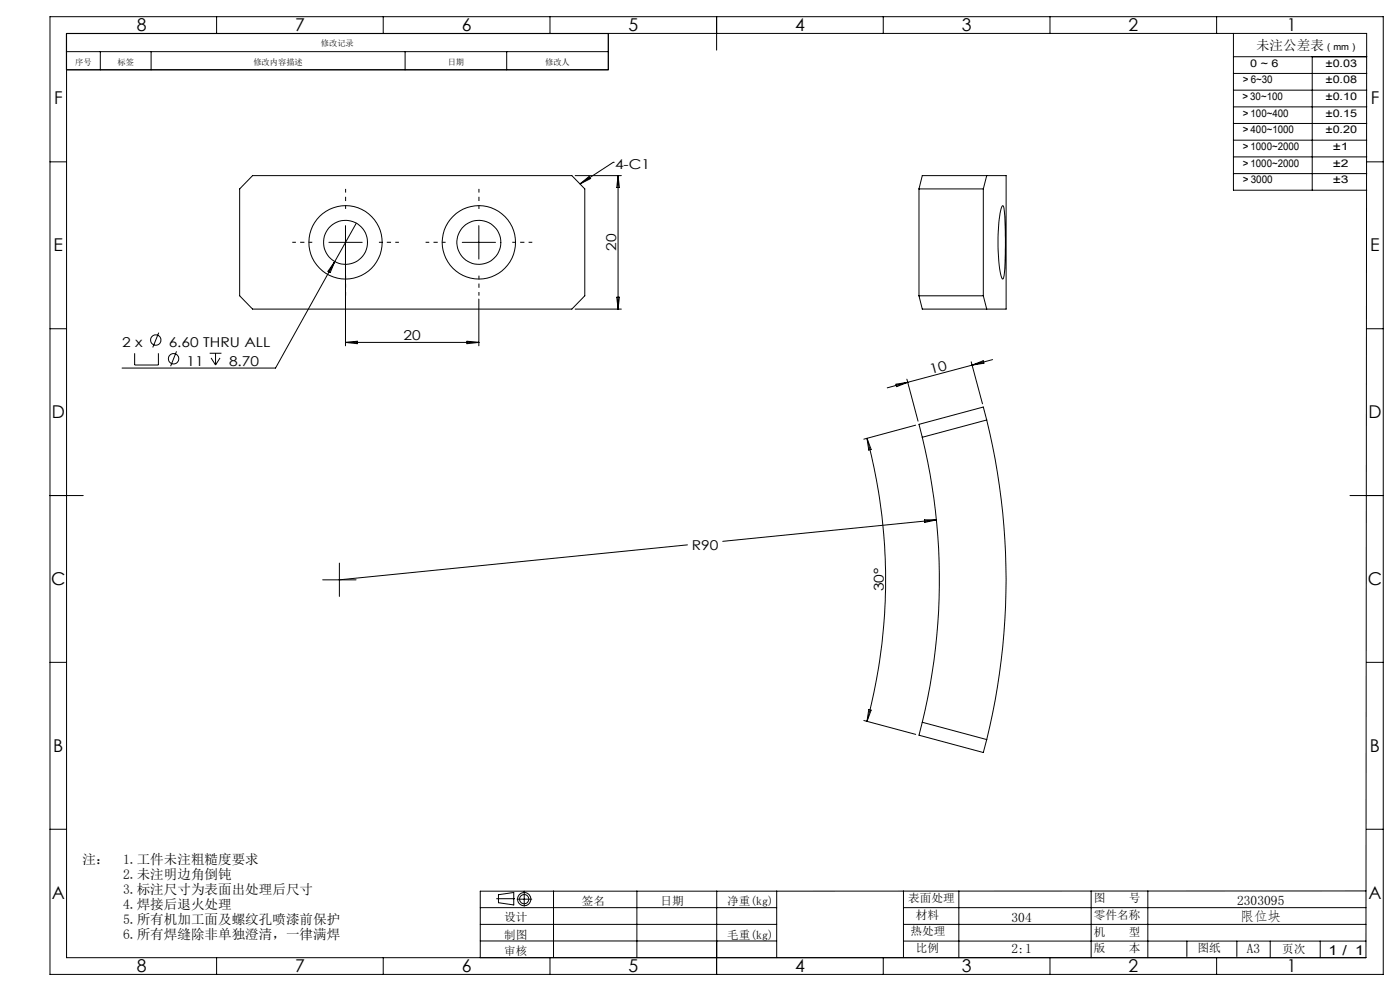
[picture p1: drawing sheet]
<svg xmlns="http://www.w3.org/2000/svg" width="420mm" height="297mm" viewBox="0 0 420 297" stroke-linecap="round" stroke-linejoin="round" font-family="sans-serif">
<g fill="none" stroke="#000" stroke-width=".3">
<path d="M15 5h400v287h-400zM19.9 15.5h162.6M20 10h390l-.2 277h-389.8zM30.1 15.5v5.4M45.3 15.5v5.4M65 5v5M115 5v5M121.5 15.5v5.4M152 15.5v5.4M165 5v5M182.5 10.1v10.8h-162.6M215 5v10"/>
<path d="M265 5v5M315 5v5M365 5v5M370 17h40M370 10v47h40M393.7 17v40M370 22h40M370 27h40M370 32h40M370 37h40M15 48.5h5M75.8 52.6h95.8l3.8 4v32l-3.8 4h-95.8l-3.9-4v-32z"/>
<path d="M172.5 52.6h13.9M174 55.1l2.7-2.2 .5 .6zM184 48.6h.1M184 48.6l-10 6.5M185.4 52.6v40M185.4 52.6l.4 3.6h-.8zM275.7 56.6v32M275.7 56.6h19.3M295 56.6v32M296 52.6h5.8v40h-5.8M296 52.6l-1 4M296 52.6h-19.3l-1 4"/>
<path d="M370 42h40M370 47h40M370 52h40M410 48.5h5M98.7 72.6h10M100.4 78.4l-17.7 31.9h-46.1M100.4 78.4l-1.3 3.3-.7-.4zM103.6 67.6v36M106.9 66.9l-6.5 11.5M138.7 72.6h10M143.7 67.6v10M300.7 61.7l.1-.1a14.3 14.3 0 0 1 .8 6.4 93.2 93.2 0 0 1-.5 15.4l-.3 .2a12.7 12.7 0 0 1-1.2-6.3 46.7 46.7 0 0 1 1-15.4z"/>
<path d="M15 98.5h5M47.6 99.7l-1.8 4.4M143.7 89.6v14M172.5 92.6h13.9M185 89.1h.8l-.4 3.5zM275.7 88.6h19.3M275.7 88.6l1 4h19.3M295 88.6l1 4M410 98.5h5M40.4 105.9v3.5h7.1v-3.5M53 105.3l-1.8 4.4M62.9 105.9h3.5"/>
<path d="M63.3 107.3l1.4 2.1M64.7 105.9v3.5M66 107.3l-1.3 2.1M103.6 102.6h40.1M103.6 102.6l3.6-.3v.7zM140.1 102.3l3.6 .3-3.6 .4zM268.8 115.1l3.5-.5-3.3 1.3zM272.1 113.6l3.3 12.6M272.3 114.6l-6.1 1.6M291.4 108.4l3.3 12.6M291.6 109.4l-19.3 5.2M291.6 109.4l3.4-1.3 .2 .8z"/>
<path d="M297.8 107.8l-6.2 1.6M260.1 131.4a164 164 0 0 1 0 84.8M260.1 131.4l1.2 3.3-.7 .2zM274.7 127.4l-15.5 4.2M276.7 131.1a180.5 180.5 0 0 1 0 85.4M296 125.9a199.9 199.9 0 0 1 0 95.7M296 125.9l-19.3 5.2M296 125.9l-1-3.9-19.3 5.2 1 3.9M15 148.5h10M277.4 155.8h3.5l-3.5 .8zM280.9 155.8l-64.1 6.4M405 148.5h10"/>
<path d="M96.8 173.8h10M101.8 168.8v9.9M206.2 163.3l-104.4 10.5M15 198.5h5M410 198.5h5M259.2 215.9l15.5 4.2M260.6 212.7l.7 .1-1.2 3.4zM276.7 216.5l19.3 5.1M276.7 216.5l-1 3.8 19.3 5.2 1-3.9M15 248.5h5M410 248.5h5M144.1 272h88.9"/>
<path d="M144.1 277h88.9M149 269.3h5.4M149.5 268.1l4.6-.6v3.7l-4.6-.7zM155.1 269.5h4.4M157.3 267.1v4.5M166.1 267v20M191.1 267v20M215 267.1v19.9M233 267v20M271 272h138.8M271 277h138.8M271 267v20"/>
<path d="M287.7 267v20M327.3 267v20M344.3 267v20M409.8 267l-265.7 .1v19.9M65 287v5M115 287v5M144.1 282h88.9M165 287v5M215 282v10M265 287v5M271 282h138.8M315 287v5"/>
<path d="M356.1 282v4.7M365 287v5M371.1 282v4.7M381.1 282v5M396.1 282v5"/>
<circle cx="103.7" cy="72.6" r="6.6"/>
<circle cx="103.7" cy="72.6" r="11"/>
<circle cx="143.7" cy="72.6" r="6.6"/>
<circle cx="143.7" cy="72.6" r="11"/>
<circle cx="46.7" cy="101.9" r="1.55"/>
<circle cx="52.1" cy="107.5" r="1.55"/>
<circle cx="157.3" cy="269.5" r="1.38"/>
<circle cx="157.3" cy="269.5" r="1.99"/>
</g>
<path d="M93.7 72.6h-6M103.7 62.6v-6M113.7 72.6h6M133.7 72.6h-6M143.7 62.6v-6M153.7 72.6h6M103.7 82.6v6M143.7 82.6v6" fill="none" stroke="#000" stroke-width=".3" stroke-dasharray="30.5 1.3 1.3 1.3" stroke-dashoffset="29.4" stroke-linecap="butt"/>
<path d="M174 55.1l2.7-2.2 .5 .6z" fill="#000"/>
<g font-size="5.3">
<text x="41" y="9.3">8</text>
<text x="88.5" y="9.3">7</text>
<text x="138.5" y="9.3">6</text>
<text x="188.5" y="9.3">5</text>
<text x="238.5" y="9.3">4</text>
<text x="288.5" y="9.3">3</text>
<text x="338.5" y="9.3">2</text>
<text x="386" y="9.3">1</text>
<text x="16.2" y="31.1">F</text>
<text x="411.2" y="31.1">F</text>
<text x="16.1" y="75.3">E</text>
<text x="411.1" y="75.3">E</text>
<text x="15.5" y="125.3">D</text>
<text x="410.5" y="125.3">D</text>
<text x="15.4" y="175.3">C</text>
<text x="410.4" y="175.3">C</text>
<text x="16" y="225.3">B</text>
<text x="411" y="225.3">B</text>
<text x="15.5" y="269.6">A</text>
<text x="410.5" y="269.6">A</text>
<text x="41" y="291.3">8</text>
<text x="88.5" y="291.3">7</text>
<text x="138.5" y="291.3">6</text>
<text x="188.5" y="291.3">5</text>
<text x="238.5" y="291.3">4</text>
<text x="288.5" y="291.3">3</text>
<text x="338.5" y="291.3">2</text>
<text x="386" y="291.3">1</text>
</g>
<g font-size="4.1">
<text x="376.8" y="15">未注公差表</text>
<text x="184.5" y="50.8">4-C1</text>
<text x="184.9" y="75.2" transform="rotate(-90 184.9 75.2)">20</text>
<text x="36.6" y="104">2 x</text>
<text x="50.6" y="104">6.60 THRU ALL</text>
<text x="121.1" y="102">20</text>
<text x="56" y="109.7">11</text>
<text x="68.7" y="109.7">8.70</text>
<text x="279.3" y="112.1" transform="rotate(-15 279.3 112.1)">10</text>
<text x="207.5" y="165">R90</text>
<text x="265.1" y="177.3" transform="rotate(-90 265.1 177.3)">30°</text>
<text x="24.7" y="258.8">注：</text>
<text x="36.9" y="258.8">1.工件未注粗糙度要求</text>
<text x="36.9" y="263.3">2.未注明边角倒钝</text>
<text x="36.9" y="267.8">3.标注尺寸为表面出处理后尺寸</text>
<text x="36.9" y="272.3">4.焊接后退火处理</text>
<text x="371.1" y="271.2">2303095</text>
<text x="36.9" y="276.9">5.所有机加工面及螺纹孔喷漆前保护</text>
<text x="36.9" y="281.4">6.所有焊缝除非单独澄清，一律满焊</text>
<text x="303.4" y="276.3">304</text>
<text x="372.1" y="276.1">限位块</text>
<text x="303.4" y="285.7">2:1</text>
<text x="374" y="285.6">A3</text>
<text x="398.6" y="286.3">1 / 1</text>
</g>
<g font-size="3.5">
<text x="151.3" y="275.9">设计</text>
<text x="174.6" y="271.3">签名</text>
<text x="198.2" y="271.3">日期</text>
<text x="218.1" y="271.2">净重(kg)</text>
<text x="272.5" y="270.3">表面处理</text>
<text x="274.7" y="275.5">材料</text>
<text x="328.2" y="275.5">零件名称</text>
<text x="328.2" y="270.3">图</text>
<text x="338.6" y="270.3">号</text>
<text x="151.3" y="281.3">制图</text>
<text x="218.1" y="281.3">毛重(kg)</text>
<text x="273.1" y="280.2">热处理</text>
<text x="328.2" y="280.5">机</text>
<text x="338.6" y="280.5">型</text>
<text x="151.3" y="286.2">审核</text>
<text x="274.7" y="285.3">比例</text>
<text x="328.1" y="285.2">版</text>
<text x="338.6" y="285.2">本</text>
<text x="359.2" y="285.2">图纸</text>
<text x="384.7" y="285.6">页次</text>
</g>
<g font-size="3.2">
<text x="375.1" y="19.9">0 ~ 6</text>
<text x="397.6" y="19.9">±0.03</text>
<text x="372.2" y="29.9">＞30~100</text>
<text x="372.3" y="24.9">＞6~30</text>
<text x="397.6" y="29.9">±0.10</text>
<text x="397.6" y="24.9">±0.08</text>
<text x="372.3" y="34.9">＞100~400</text>
<text x="397.6" y="34.9">±0.15</text>
<text x="372.3" y="39.9">＞400~1000</text>
<text x="397.6" y="39.9">±0.20</text>
<text x="372.3" y="44.9">＞1000~2000</text>
<text x="399.9" y="44.9">±1</text>
<text x="372.3" y="49.9">＞1000~2000</text>
<text x="399.9" y="49.9">±2</text>
<text x="372.3" y="54.9">＞3000</text>
<text x="399.8" y="54.9">±3</text>
</g>
<text font-size="2.8" x="397.2" y="15.1">（mm）</text>
<g font-size="2.5">
<text x="96.3" y="13.9">修改记录</text>
<text x="22.5" y="19.3">序号</text>
<text x="35.2" y="19.3">标签</text>
<text x="76" y="19.3">修改内容描述</text>
<text x="134.3" y="19.3">日期</text>
<text x="163.5" y="19.3">修改人</text>
</g>
</svg>
